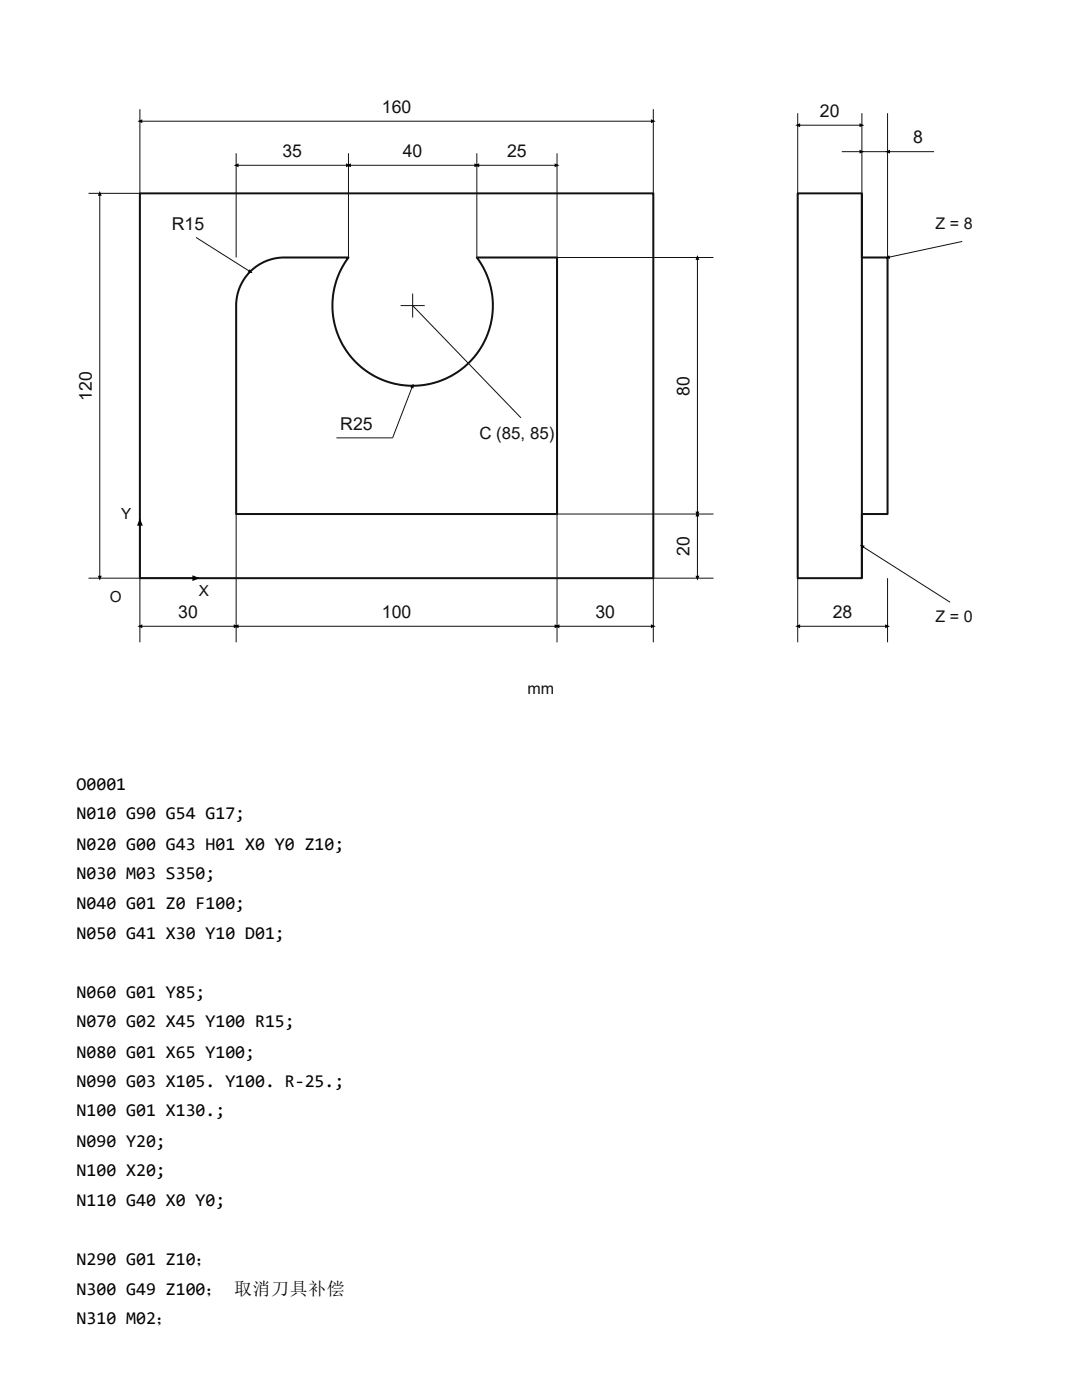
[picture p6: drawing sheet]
<svg xmlns="http://www.w3.org/2000/svg" width="216mm" height="279mm" viewBox="0 0 216 279" stroke-linecap="round" stroke-linejoin="round" font-family="sans-serif">
<path d="M27.9 38.6h102.5v76.8h-102.5zM159.2 38.6h12.8v12.8h5.1v51.2h-5.1v12.8h-12.8zM172 38.6v76.8M49.9 54.2a9.6 9.6 0 0 1 6.8-2.8h12.8a16 16 0 0 0 2.1 21.4 16 16 0 0 0 21.5 0 16 16 0 0 0 2-21.4h16.1v51.2h-64.1v-41.6a9.6 9.6 0 0 1 2.8-6.8z" fill="none" stroke="#111" stroke-width=".4"/>
<g fill="none" stroke="#111" stroke-width=".2">
<path d="M19.9 38.6v76.8M27.9 21.8v16.8h-10.2M27.9 24.2h102.5M47.1 30.6v20.8M47.1 33h64.1M69.5 30.6v20.8M95.1 30.6v20.8M111.2 30.6v20.8h31.2M130.4 21.8v16.8M159.2 22.6v16M159.2 25h12.8M168 30.3h18.4"/>
<path d="M172 22.6v16M177.1 22.6v28.8l14.9-3.2M39.1 47.4l10.9 6.9M82.3 58.6v4.8M139.2 51.4v64M79.9 61h4.8M82.3 61l21.6 22.4M82.3 77l-4 10.4h-11.2M17.7 115.4h10.2v12.8M47.1 102.6v25.6M142.4 115.4h-12v12.8M142.4 102.6h-31.2v25.6"/>
<path d="M159.2 115.4v12.8M172 109l17.6 11.2M177.1 115.4v12.8M27.9 125h102.5M159.2 125h17.9"/>
</g>
<g fill="#000">
<path d="M19.9 38.1l.4 1h-.8zM27.4 24.2l1-.4v.8zM46.6 33l1-.4v.8zM69.1 33l.9-.4v.8zM69.1 32.6l.9 .4-.9 .4zM94.7 33l.9-.4v.8zM94.7 32.6l.9 .4-.9 .4zM110.7 32.6l.9 .4-.9 .4zM129.9 23.8l.9 .4-.9 .4zM158.7 25l1-.4v.8zM171.5 24.6l1 .4-1 .4zM171.5 29.9l1 .4-1 .4z"/>
<path d="M176.6 30.3l1-.4v.8zM49.8 53.7l.6 .8-1-.2zM139.2 50.9l.3 1h-.7zM176.6 51.5l.9-.6 .2 .8zM82.5 76.5v1.1l-.7-.3zM19.5 114.9h.8l-.4 1zM27.9 103.5l.6 1.4h-1.2zM38.4 114.8l1.4 .6-1.4 .6zM139.2 102.1l.3 1h-.7zM138.8 102.1h.7l-.3 1zM138.8 114.9h.7l-.3 1zM171.6 108.7l1 .2-.4 .7z"/>
<path d="M27.4 125l1-.4v.8zM46.6 125l1-.4v.8zM46.6 124.6l1 .4-1 .4zM110.7 125l.9-.4v.8zM110.7 124.6l.9 .4-.9 .4zM129.9 124.6l.9 .4-.9 .4zM158.7 125l1-.4v.8zM176.6 124.6l1 .4-1 .4z"/>
</g>
<path d="M27.9 104.2v11.2h11.2" fill="none" stroke="#111" stroke-width=".24"/>
<g font-size="3.6">
<text x="15.3" y="157.7">O0001</text>
<text x="15.3" y="163.5">N010 G90 G54 G17;</text>
<text x="15.3" y="169.6">N020 G00 G43 H01 X0 Y0 Z10;</text>
<text x="15.3" y="175.4">N030 M03 S350;</text>
<text x="15.3" y="181.5">N040 G01 Z0 F100;</text>
<text x="15.3" y="187.3">N050 G41 X30 Y10 D01;</text>
<text x="15.3" y="199.2">N060 G01 Y85;</text>
<text x="15.3" y="205.1">N070 G02 X45 Y100 R15;</text>
<text x="15.3" y="211.1">N080 G01 X65 Y100;</text>
<text x="15.3" y="217">N090 G03 X105. Y100. R-25.;</text>
<text x="15.3" y="222.8">N100 G01 X130.;</text>
<text x="15.3" y="228.9">N090 Y20;</text>
<text x="15.3" y="234.7">N100 X20;</text>
<text x="15.3" y="240.8">N110 G40 X0 Y0;</text>
<text x="15.3" y="252.4">N290 G01 Z10；</text>
<text x="15.3" y="258.5">N300 G49 Z100； 取消刀具补偿</text>
<text x="15.3" y="264.3">N310 M02；</text>
</g>
<g font-size="3.5" fill="#111">
<text x="76.2" y="22.6">160</text>
<text x="163.6" y="23.4">20</text>
<text x="182.2" y="28.5">8</text>
<text x="56.4" y="31.4">35</text>
<text x="80.4" y="31.4">40</text>
<text x="101.2" y="31.4">25</text>
<text x="34.3" y="45.9">R15</text>
<text x="18.3" y="79.9" transform="rotate(-90 18.3 79.9)">120</text>
<text x="137.6" y="78.9" transform="rotate(-90 137.6 78.9)">80</text>
<text x="67.9" y="85.8">R25</text>
<text x="137.6" y="110.9" transform="rotate(-90 137.6 110.9)">20</text>
<text x="35.6" y="123.4">30</text>
<text x="76.2" y="123.4">100</text>
<text x="118.8" y="123.4">30</text>
<text x="166.2" y="123.4">28</text>
</g>
<text font-size="3.4" fill="#111" x="95.7" y="87.7">C (85, 85)</text>
<g font-size="3.2" fill="#111">
<text x="186.7" y="45.8">Z = 8</text>
<text x="186.7" y="124.2">Z = 0</text>
<text x="105.3" y="138.6">mm</text>
</g>
<g font-size="3" fill="#111">
<text x="24.2" y="103.5">Y</text>
<text x="39.7" y="118.9">X</text>
<text x="21.9" y="120.2">O</text>
</g>
</svg>
